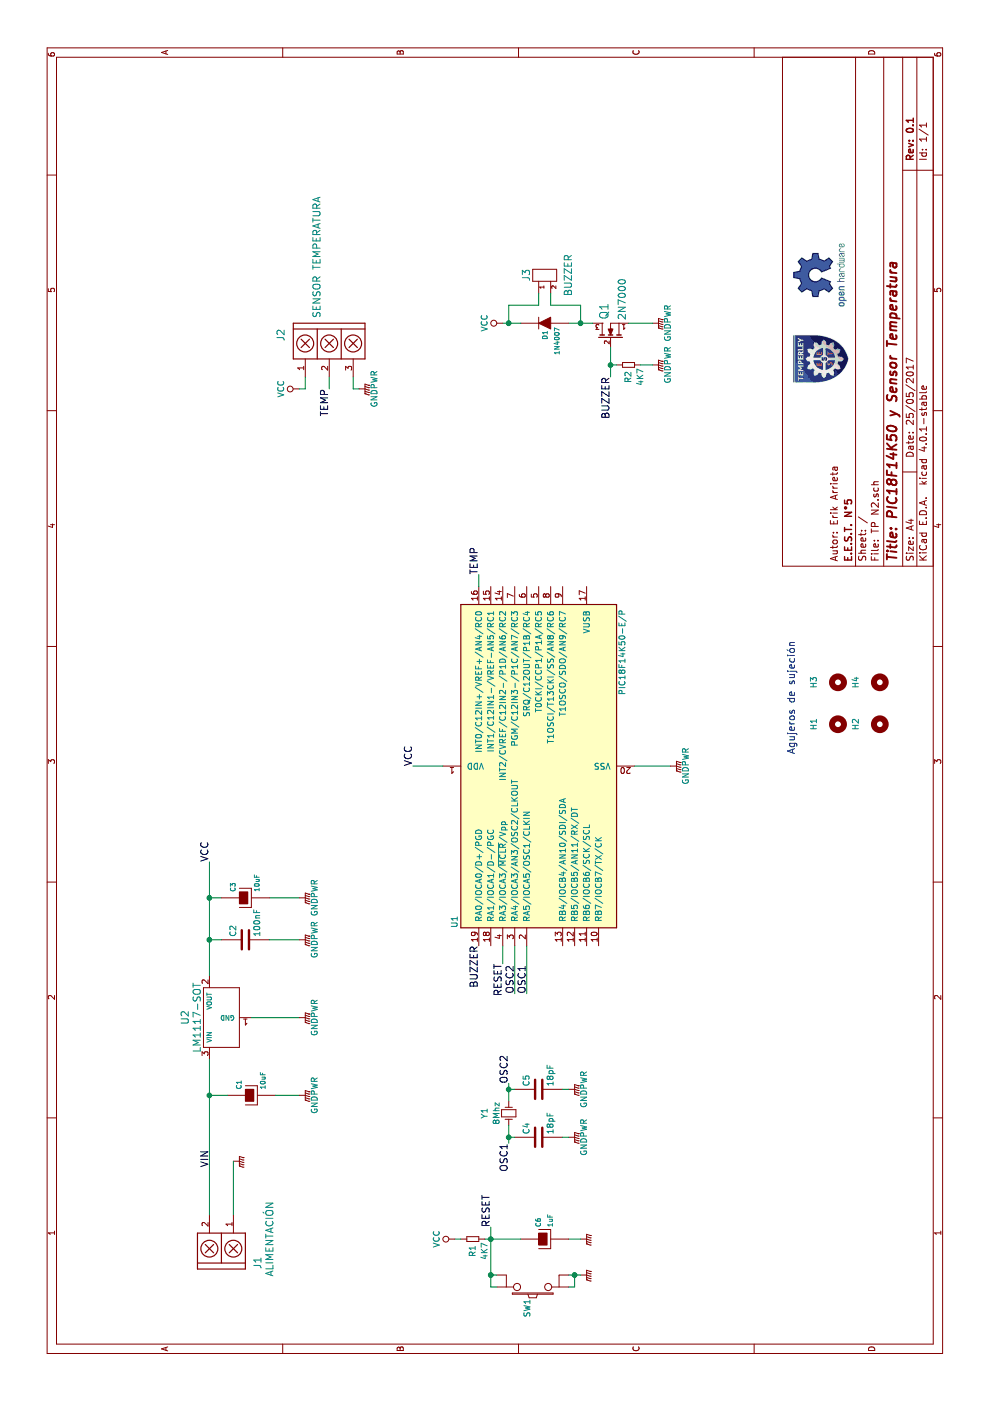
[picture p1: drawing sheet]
EESchema Schematic File Version 2
LIBS:TP N2-rescue
LIBS:EESTN5
LIBS:power
LIBS:TP N2-cache
EELAYER 25 0
EELAYER END
$Descr A4 11693 8268
encoding utf-8
Sheet 1 1
Title "PIC18F14K50 y Sensor Temperatura"
Date "25/05/2017"
Rev "0.1"
Comp "E.E.S.T. N°5"
Comment1 "Autor: Erik Arrieta"
Comment2 ""
Comment3 ""
Comment4 ""
$EndDescr
$Comp
L TB_1X3 J2
U 1 1
P 8900 2650
F 0 "J2" H 8900 2950 60  0000 C CNN
F 1 "SENSOR TEMPERATURA" H 8250 2650 60  0000 C CNN
F 2 "EESTN5:BORNERA3_AZUL" H 8850 2700 60  0001 C CNN
F 3 "" H 8850 2700 60  0000 C CNN
	1    8900 2650
	-1   0    0    -1  
$EndComp
$Comp
L C-RESCUE-TP_N2 C2
U 1 1
P 3850 2050
F 0 "C2" H 3875 2150 50  0000 L CNN
F 1 "100nF" H 3875 1950 50  0000 L CNN
F 2 "EESTN5:C_1206" H 3888 1900 50  0001 C CNN
F 3 "" H 3850 2050 50  0001 C CNN
F 4 "Esqueleto EDU-CIAA" H 3850 2050 60  0001 C CNN "Title"
	1    3850 2050
	1    0    0    -1  
$EndComp
$Comp
L C-RESCUE-TP_N2 C5
U 1 1
P 2600 4500
F 0 "C5" H 2625 4600 50  0000 L CNN
F 1 "18pF" H 2625 4400 50  0000 L CNN
F 2 "EESTN5:C_1206" H 2638 4350 50  0001 C CNN
F 3 "" H 2600 4500 50  0001 C CNN
	1    2600 4500
	1    0    0    -1  
$EndComp
$Comp
L C-RESCUE-TP_N2 C4
U 1 1
P 2200 4500
F 0 "C4" H 2225 4600 50  0000 L CNN
F 1 "18pF" H 2225 4400 50  0000 L CNN
F 2 "EESTN5:C_1206" H 2238 4350 50  0001 C CNN
F 3 "" H 2200 4500 50  0001 C CNN
	1    2200 4500
	1    0    0    -1  
$EndComp
$Comp
L TB_1X2 J1
U 1 1
P 1200 1850
F 0 "J1" H 1150 2150 60  0000 C CNN
F 1 "ALIMENTACIÓN" H 1350 2250 60  0000 C CNN
F 2 "EESTN5:BORNERA2_AZUL" H 1150 1900 60  0001 C CNN
F 3 "" H 1150 1900 60  0000 C CNN
	1    1200 1850
	1    0    0    1   
$EndComp
$Comp
L LM1117-SOT U2
U 1 1
P 3200 1750
F 0 "U2" H 3200 1950 60  0000 C CNN
F 1 "LM1117-SOT" H 3200 1850 60  0000 C CNN
F 2 "EESTN5:SOT223" H 3200 1750 60  0001 C CNN
F 3 "" H 3200 1750 60  0000 C CNN
	1    3200 1750
	1    0    0    -1  
$EndComp
$Comp
L CAPAPOL C1
U 1 1
P 2550 2100
F 0 "C1" H 2600 2200 40  0000 L CNN
F 1 "10uF" H 2600 2000 40  0000 L CNN
F 2 "EESTN5:CAP_ELEC_5x11mm" H 2650 1950 30  0001 C CNN
F 3 "" H 2550 2100 300 0000 C CNN
	1    2550 2100
	1    0    0    -1  
$EndComp
$Comp
L CAPAPOL C6
U 1 1
P 1350 4550
F 0 "C6" H 1450 4600 40  0000 L CNN
F 1 "1uF" H 1450 4500 40  0000 L CNN
F 2 "EESTN5:CAP_ELEC_5x11mm" H 1450 4400 30  0001 C CNN
F 3 "" H 1350 4550 300 0000 C CNN
	1    1350 4550
	1    0    0    -1  
$EndComp
$Comp
L SW_PUSH SW1
U 1 1
P 950 4450
F 0 "SW1" V 1000 4550 50  0000 L CNN
F 1 "RST" H 950 4390 50  0001 C CNN
F 2 "EESTN5:Pulsador_TH_4" H 950 4650 50  0001 C CNN
F 3 "" H 950 4650 50  0001 C CNN
	1    950  4450
	0    -1   -1   0   
$EndComp
Wire Wire Line
	3550 1750 4500 1750
Wire Wire Line
	3200 2100 3200 2500
Wire Wire Line
	1550 1750 2850 1750
Wire Wire Line
	2550 1900 2550 1750
Connection ~ 2550 1750
Wire Wire Line
	2550 2300 2550 2500
$Comp
L GNDPWR #PWR01
U 1 1
P 4200 2500
F 0 "#PWR01" H 4200 2300 50  0001 C CNN
F 1 "GNDPWR" H 4200 2370 50  0000 C CNN
F 2 "" H 4200 2450 50  0001 C CNN
F 3 "" H 4200 2450 50  0001 C CNN
	1    4200 2500
	1    0    0    -1  
$EndComp
$Comp
L GNDPWR #PWR02
U 1 1
P 3850 2500
F 0 "#PWR02" H 3850 2300 50  0001 C CNN
F 1 "GNDPWR" H 3850 2370 50  0000 C CNN
F 2 "" H 3850 2450 50  0001 C CNN
F 3 "" H 3850 2450 50  0001 C CNN
	1    3850 2500
	1    0    0    -1  
$EndComp
$Comp
L GNDPWR #PWR03
U 1 1
P 3200 2500
F 0 "#PWR03" H 3200 2300 50  0001 C CNN
F 1 "GNDPWR" H 3200 2370 50  0000 C CNN
F 2 "" H 3200 2450 50  0001 C CNN
F 3 "" H 3200 2450 50  0001 C CNN
	1    3200 2500
	1    0    0    -1  
$EndComp
$Comp
L GNDPWR #PWR04
U 1 1
P 2550 2500
F 0 "#PWR04" H 2550 2300 50  0001 C CNN
F 1 "GNDPWR" H 2550 2370 50  0000 C CNN
F 2 "" H 2550 2450 50  0001 C CNN
F 3 "" H 2550 2450 50  0001 C CNN
	1    2550 2500
	1    0    0    -1  
$EndComp
Text Label 4500 1750 0    60   ~ 0
VCC
Text Label 1450 4100 0    60   ~ 0
RESET
$Comp
L GNDPWR #PWR05
U 1 1
P 2600 4750
F 0 "#PWR05" H 2600 4550 50  0001 C CNN
F 1 "GNDPWR" H 2600 4620 50  0000 C CNN
F 2 "" H 2600 4700 50  0001 C CNN
F 3 "" H 2600 4700 50  0001 C CNN
	1    2600 4750
	1    0    0    -1  
$EndComp
Text Label 2650 4250 0    60   ~ 0
OSC2
Text Label 2150 4250 2    60   ~ 0
OSC1
Wire Wire Line
	8550 2750 8450 2750
$Comp
L GNDPWR #PWR06
U 1 1
P 8450 3000
F 0 "#PWR06" H 8450 2800 50  0001 C CNN
F 1 "GNDPWR" H 8450 2870 50  0000 C CNN
F 2 "" H 8450 2950 50  0001 C CNN
F 3 "" H 8450 2950 50  0001 C CNN
	1    8450 3000
	1    0    0    -1  
$EndComp
Text Label 8450 2750 2    60   ~ 0
TEMP
$Comp
L Crystal_Small Y1
U 1 1
P 2400 4250
F 0 "Y1" H 2400 4450 50  0000 C CNN
F 1 "8Mhz" H 2400 4350 50  0000 C CNN
F 2 "EESTN5:HC49S" H 2400 4250 50  0001 C CNN
F 3 "" H 2400 4250 50  0000 C CNN
	1    2400 4250
	1    0    0    -1  
$EndComp
Wire Wire Line
	4200 2500 4200 2250
Wire Wire Line
	3850 2500 3850 2250
Wire Wire Line
	3850 1850 3850 1750
Connection ~ 3850 1750
Wire Wire Line
	4200 1850 4200 1750
Connection ~ 4200 1750
$Comp
L R-RESCUE-TP_N2 R1
U 1 1
P 1350 3950
F 0 "R1" H 1250 3950 50  0000 C CNN
F 1 "4K7" H 1250 3850 50  0000 C CNN
F 2 "EESTN5:R_1206" H 1350 3950 60  0001 C CNN
F 3 "" H 1350 3950 60  0000 C CNN
	1    1350 3950
	1    0    0    -1  
$EndComp
$Comp
L PIC18F14K50-E/P U1
U 1 1
P 5300 4500
F 0 "U1" H 4000 5200 50  0000 C CNN
F 1 "PIC18F14K50-E/P" H 6250 3800 50  0000 C CNN
F 2 "EESTN5:DIP_20-300_socket" H 5300 4500 50  0001 C CIN
F 3 "" H 5300 4600 50  0001 C CNN
	1    5300 4500
	1    0    0    -1  
$EndComp
Wire Wire Line
	5300 3700 5300 3450
Wire Wire Line
	5300 5300 5300 5600
Wire Wire Line
	3800 4300 3400 4300
Wire Wire Line
	3800 4400 3400 4400
Wire Wire Line
	6800 4000 6900 4000
Text Label 6900 4000 0    60   ~ 0
TEMP
Text Label 5300 3450 0    60   ~ 0
VCC
Text Label 3400 4300 0    60   ~ 0
OSC2
Text Label 3400 4400 0    60   ~ 0
OSC1
$Comp
L Mounting_Hole H1
U 1 1
P 5650 7000
F 0 "H1" H 5650 7200 50  0000 C CNN
F 1 "Mounting_Hole" H 5650 7125 50  0001 C CNN
F 2 "EESTN5:Tornillo_M3_8mm" H 5650 7000 60  0001 C CNN
F 3 "" H 5650 7000 60  0001 C CNN
	1    5650 7000
	1    0    0    -1  
$EndComp
$Comp
L Mounting_Hole H3
U 1 1
P 6000 7000
F 0 "H3" H 6000 7200 50  0000 C CNN
F 1 "Mounting_Hole" H 6000 7125 50  0001 C CNN
F 2 "EESTN5:Tornillo_M3_8mm" H 6000 7000 60  0001 C CNN
F 3 "" H 6000 7000 60  0001 C CNN
	1    6000 7000
	1    0    0    -1  
$EndComp
$Comp
L Mounting_Hole H2
U 1 1
P 5650 7350
F 0 "H2" H 5650 7550 50  0000 C CNN
F 1 "Mounting_Hole" H 5650 7475 50  0001 C CNN
F 2 "EESTN5:Tornillo_M3_8mm" H 5650 7350 60  0001 C CNN
F 3 "" H 5650 7350 60  0001 C CNN
	1    5650 7350
	1    0    0    -1  
$EndComp
$Comp
L Mounting_Hole H4
U 1 1
P 6000 7350
F 0 "H4" H 6000 7550 50  0000 C CNN
F 1 "Mounting_Hole" H 6000 7475 50  0001 C CNN
F 2 "EESTN5:Tornillo_M3_8mm" H 6000 7350 60  0001 C CNN
F 3 "" H 6000 7350 60  0001 C CNN
	1    6000 7350
	1    0    0    -1  
$EndComp
$Comp
L GNDPWR #PWR07
U 1 1
P 5300 5600
F 0 "#PWR07" H 5300 5400 50  0001 C CNN
F 1 "GNDPWR" H 5300 5470 50  0000 C CNN
F 2 "" H 5300 5550 50  0001 C CNN
F 3 "" H 5300 5550 50  0001 C CNN
	1    5300 5600
	1    0    0    -1  
$EndComp
Wire Wire Line
	1050 4800 950  4800
Wire Wire Line
	950  4800 950  4750
Connection ~ 1050 4800
Wire Wire Line
	1050 4150 1050 4100
Wire Wire Line
	950  4150 950  4100
Connection ~ 1050 4100
$Comp
L GNDPWR #PWR08
U 1 1
P 1350 4850
F 0 "#PWR08" H 1350 4650 50  0001 C CNN
F 1 "GNDPWR" H 1350 4720 50  0001 C CNN
F 2 "" H 1350 4800 50  0001 C CNN
F 3 "" H 1350 4800 50  0001 C CNN
	1    1350 4850
	1    0    0    -1  
$EndComp
$Comp
L GNDPWR #PWR09
U 1 1
P 1050 4850
F 0 "#PWR09" H 1050 4650 50  0001 C CNN
F 1 "GNDPWR" H 1050 4720 50  0001 C CNN
F 2 "" H 1050 4800 50  0001 C CNN
F 3 "" H 1050 4800 50  0001 C CNN
F 4 "~" H 1050 4850 60  0001 C CNN "Title"
	1    1050 4850
	1    0    0    -1  
$EndComp
Text Label 1950 1750 0    60   ~ 0
VIN
$Comp
L GNDPWR #PWR010
U 1 1
P 2000 1950
F 0 "#PWR010" H 2000 1750 50  0001 C CNN
F 1 "GNDPWR" H 2000 1820 50  0001 C CNN
F 2 "" H 2000 1900 50  0001 C CNN
F 3 "" H 2000 1900 50  0001 C CNN
	1    2000 1950
	1    0    0    -1  
$EndComp
Wire Wire Line
	1550 1950 2000 1950
Text Label 3650 4200 2    60   ~ 0
RESET
Wire Wire Line
	3800 4200 3650 4200
Wire Wire Line
	1050 4750 1050 4850
Wire Wire Line
	1350 4750 1350 4850
Wire Wire Line
	950  4100 1450 4100
Wire Wire Line
	1350 4050 1350 4350
Connection ~ 1350 4100
Wire Wire Line
	1350 3800 1350 3850
$Comp
L VCC #PWR011
U 1 1
P 1350 3800
F 0 "#PWR011" H 1350 3650 50  0001 C CNN
F 1 "VCC" H 1350 3950 50  0000 C CNN
F 2 "" H 1350 3800 50  0001 C CNN
F 3 "" H 1350 3800 50  0001 C CNN
	1    1350 3800
	1    0    0    -1  
$EndComp
$Comp
L GNDPWR #PWR012
U 1 1
P 2200 4750
F 0 "#PWR012" H 2200 4550 50  0001 C CNN
F 1 "GNDPWR" H 2200 4620 50  0000 C CNN
F 2 "" H 2200 4700 50  0001 C CNN
F 3 "" H 2200 4700 50  0001 C CNN
	1    2200 4750
	1    0    0    -1  
$EndComp
Wire Wire Line
	2500 4250 2650 4250
Wire Wire Line
	2600 4300 2600 4250
Connection ~ 2600 4250
Wire Wire Line
	2150 4250 2300 4250
Wire Wire Line
	2200 4300 2200 4250
Connection ~ 2200 4250
Wire Wire Line
	2200 4700 2200 4750
Wire Wire Line
	2600 4700 2600 4750
Text Notes 5400 6650 0    60   ~ 0
Agujeros de sujeción
Wire Wire Line
	8550 2950 8450 2950
Wire Wire Line
	8450 2950 8450 3000
$Comp
L VCC #PWR013
U 1 1
P 8450 2500
F 0 "#PWR013" H 8450 2350 50  0001 C CNN
F 1 "VCC" H 8450 2650 50  0000 C CNN
F 2 "" H 8450 2500 50  0001 C CNN
F 3 "" H 8450 2500 50  0001 C CNN
	1    8450 2500
	1    0    0    -1  
$EndComp
Wire Wire Line
	8550 2550 8450 2550
Wire Wire Line
	8450 2550 8450 2500
$Comp
L CAPAPOL C3
U 1 1
P 4200 2050
F 0 "C3" H 4250 2150 40  0000 L CNN
F 1 "10uF" H 4250 1950 40  0000 L CNN
F 2 "EESTN5:CAP_ELEC_5x11mm" H 4300 1900 30  0001 C CNN
F 3 "" H 4200 2050 300 0000 C CNN
	1    4200 2050
	1    0    0    -1  
$EndComp
Text Label 3800 4000 2    60   ~ 0
BUZZER
$Comp
L 2N7000 Q1
U 1 1
P 8900 5100
F 0 "Q1" H 9100 5150 70  0000 C CNN
F 1 "2N7000" H 9200 5000 60  0000 C CNN
F 2 "EESTN5:to92" H 8900 5100 60  0001 C CNN
F 3 "" H 8900 5100 60  0000 C CNN
	1    8900 5100
	1    0    0    -1  
$EndComp
$Comp
L R-RESCUE-TP_N2 R2
U 1 1
P 8650 5250
F 0 "R2" H 8550 5250 50  0000 C CNN
F 1 "4K7" H 8550 5150 50  0000 C CNN
F 2 "EESTN5:R_1206" H 8650 5250 60  0001 C CNN
F 3 "" H 8650 5250 60  0000 C CNN
	1    8650 5250
	1    0    0    -1  
$EndComp
$Comp
L GNDPWR #PWR014
U 1 1
P 8650 5450
F 0 "#PWR014" H 8650 5250 50  0001 C CNN
F 1 "GNDPWR" H 8650 5320 50  0000 C CNN
F 2 "" H 8650 5400 50  0001 C CNN
F 3 "" H 8650 5400 50  0001 C CNN
	1    8650 5450
	1    0    0    -1  
$EndComp
$Comp
L VCC #PWR015
U 1 1
P 9000 4200
F 0 "#PWR015" H 9000 4050 50  0001 C CNN
F 1 "VCC" H 9000 4350 50  0000 C CNN
F 2 "" H 9000 4200 50  0001 C CNN
F 3 "" H 9000 4200 50  0001 C CNN
	1    9000 4200
	1    0    0    -1  
$EndComp
$Comp
L DIODE D1
U 1 1
P 9000 4550
F 0 "D1" V 9000 4650 40  0000 C CNN
F 1 "1N4007" V 8900 4700 40  0000 C CNN
F 2 "EESTN5:DO-41" H 9000 4550 60  0001 C CNN
F 3 "" H 9000 4550 60  0000 C CNN
	1    9000 4550
	0    -1   -1   0   
$EndComp
$Comp
L HEADER_2 J3
U 1 1
P 9350 4550
F 0 "J3" H 9400 4700 60  0000 C CNN
F 1 "BUZZER" H 9400 4350 60  0000 C CNN
F 2 "EESTN5:Pin_strip_2" H 9350 4800 60  0001 C CNN
F 3 "" H 9350 4800 60  0000 C CNN
	1    9350 4550
	1    0    0    -1  
$EndComp
Wire Wire Line
	8550 5100 8800 5100
Wire Wire Line
	8650 5100 8650 5150
Wire Wire Line
	8650 5450 8650 5350
$Comp
L GNDPWR #PWR016
U 1 1
P 9000 5450
F 0 "#PWR016" H 9000 5250 50  0001 C CNN
F 1 "GNDPWR" H 9000 5320 50  0000 C CNN
F 2 "" H 9000 5400 50  0001 C CNN
F 3 "" H 9000 5400 50  0001 C CNN
	1    9000 5450
	1    0    0    -1  
$EndComp
Wire Wire Line
	9000 5250 9000 5450
Connection ~ 8650 5100
Text Label 8550 5100 2    60   ~ 0
BUZZER
Wire Wire Line
	9000 4950 9000 4750
Wire Wire Line
	9000 4850 9150 4850
Wire Wire Line
	9150 4850 9150 4600
Wire Wire Line
	9150 4600 9250 4600
Connection ~ 9000 4850
Wire Wire Line
	9250 4500 9150 4500
Wire Wire Line
	9150 4500 9150 4250
Wire Wire Line
	9150 4250 9000 4250
Wire Wire Line
	9000 4200 9000 4350
Connection ~ 9000 4250
$EndSCHEMATC
